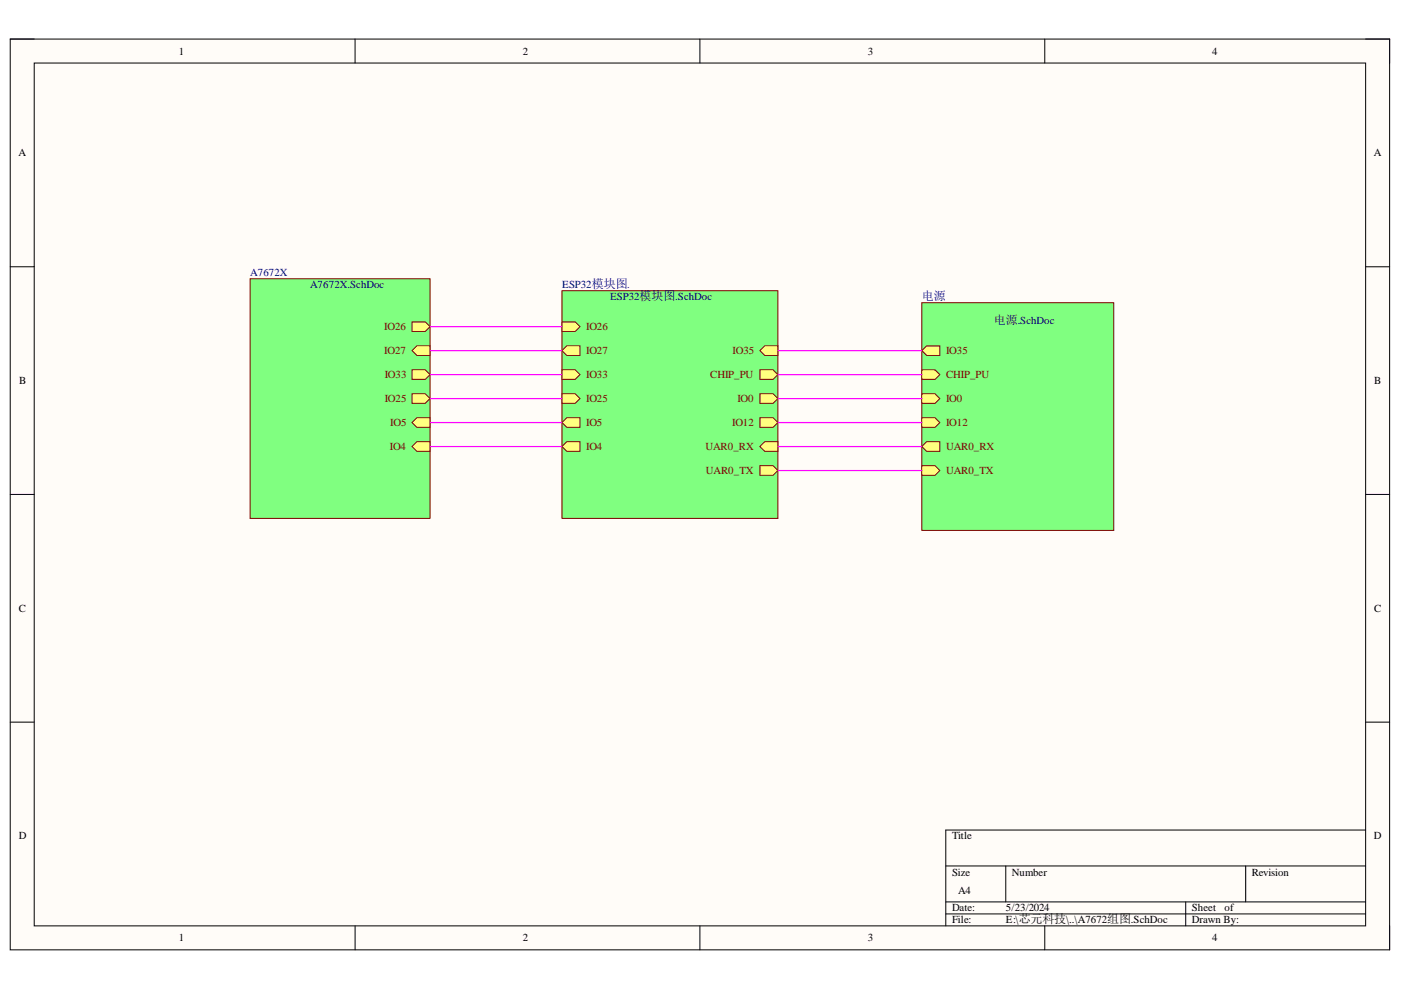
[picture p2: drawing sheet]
<svg xmlns="http://www.w3.org/2000/svg" width="297mm" height="210mm" viewBox="0 0 297 210" stroke-linecap="round" stroke-linejoin="round" font-family="sans-serif">
<path d="M2.2 8.3h292.4v193.1h-292.4z" fill-rule="evenodd" fill="#fffcf8"/>
<path d="M2.2 8.3h292.4v193.1h-292.4z" fill="none" stroke="#000" stroke-width=".21"/>
<path d="M7.3 13.4h282.2v182.9h-282.2z" fill-rule="evenodd" fill="#fffcf8"/>
<g fill="none" stroke="#000" stroke-width=".21">
<path d="M2.2 8.3h5.1M7.3 13.4h282.2v182.9h-282.2zM75.3 8.3v5.1M148.4 8.3v5.1M221.5 8.3v5.1M289.5 8.3h5.1v5.1M2.2 56.6h5.1M289.5 56.6h5.1M2.2 104.8h5.1M289.5 104.8h5.1M2.2 153.1h5.1M289.5 153.1h5.1"/>
<path d="M289.5 176h-89v20.3M75.3 196.3v5.1M148.4 196.3v5.1M200.5 183.6h89M200.5 191.2h89M200.5 193.8h89M213.2 183.6v7.6M221.5 196.3v5.1M251.4 191.2v5.1M264.1 183.6v7.6M294.6 196.3v5.1"/>
</g>
<path d="M119.2 61.6h45.7v48.3h-45.7z" fill-rule="evenodd" fill="#80ff80"/>
<path d="M119.2 61.6h45.7v48.3h-45.7z" fill="none" stroke="#800000" stroke-width=".21"/>
<path d="M119.2 83.5h2.7l1.1 1-1.1 1h-2.7z" fill-rule="evenodd" fill="#ffff80"/>
<path d="M119.2 83.5h2.7l1.1 1-1.1 1h-2.7z" fill="none" stroke="#800000" stroke-width=".21"/>
<path d="M119.2 78.4h2.7l1.1 1-1.1 1h-2.7z" fill-rule="evenodd" fill="#ffff80"/>
<path d="M119.2 78.4h2.7l1.1 1-1.1 1h-2.7z" fill="none" stroke="#800000" stroke-width=".21"/>
<path d="M119.2 74.3l1-1h2.8v2.1h-2.8z" fill-rule="evenodd" fill="#ffff80"/>
<path d="M119.2 74.3l1-1h2.8v2.1h-2.8z" fill="none" stroke="#800000" stroke-width=".21"/>
<path d="M119.2 68.2h2.7l1.1 1.1-1.1 1h-2.7z" fill-rule="evenodd" fill="#ffff80"/>
<path d="M119.2 68.2h2.7l1.1 1.1-1.1 1h-2.7z" fill="none" stroke="#800000" stroke-width=".21"/>
<path d="M120.2 93.7h2.8v2h-2.8l-1-1z" fill-rule="evenodd" fill="#ffff80"/>
<path d="M120.2 93.7h2.8v2h-2.8l-1-1z" fill="none" stroke="#800000" stroke-width=".21"/>
<path d="M120.2 88.6h2.8v2h-2.8l-1-1z" fill-rule="evenodd" fill="#ffff80"/>
<path d="M120.2 88.6h2.8v2h-2.8l-1-1z" fill="none" stroke="#800000" stroke-width=".21"/>
<path d="M161.1 74.3l1-1h2.8v2.1h-2.8z" fill-rule="evenodd" fill="#ffff80"/>
<path d="M161.1 74.3l1-1h2.8v2.1h-2.8z" fill="none" stroke="#800000" stroke-width=".21"/>
<path d="M161.1 78.4h2.8l1 1-1 1h-2.8z" fill-rule="evenodd" fill="#ffff80"/>
<path d="M161.1 78.4h2.8l1 1-1 1h-2.8z" fill="none" stroke="#800000" stroke-width=".21"/>
<path d="M161.1 83.5h2.8l1 1-1 1h-2.8z" fill-rule="evenodd" fill="#ffff80"/>
<path d="M161.1 83.5h2.8l1 1-1 1h-2.8z" fill="none" stroke="#800000" stroke-width=".21"/>
<path d="M161.1 88.6h2.8l1 1-1 1h-2.8z" fill-rule="evenodd" fill="#ffff80"/>
<path d="M161.1 88.6h2.8l1 1-1 1h-2.8z" fill="none" stroke="#800000" stroke-width=".21"/>
<path d="M161.1 94.7l1-1h2.8v2h-2.8z" fill-rule="evenodd" fill="#ffff80"/>
<path d="M161.1 94.7l1-1h2.8v2h-2.8z" fill="none" stroke="#800000" stroke-width=".21"/>
<path d="M161.1 98.7h2.8l1 1.1-1 1h-2.8z" fill-rule="evenodd" fill="#ffff80"/>
<path d="M161.1 98.7h2.8l1 1.1-1 1h-2.8z" fill="none" stroke="#800000" stroke-width=".21"/>
<path d="M53 59.1h38.2v50.8h-38.2z" fill-rule="evenodd" fill="#80ff80"/>
<path d="M53 59.1h38.2v50.8h-38.2z" fill="none" stroke="#800000" stroke-width=".21"/>
<path d="M87.4 68.2h2.8l1 1.1-1 1h-2.8z" fill-rule="evenodd" fill="#ffff80"/>
<path d="M87.4 68.2h2.8l1 1.1-1 1h-2.8z" fill="none" stroke="#800000" stroke-width=".21"/>
<path d="M87.4 83.5h2.8l1 1-1 1h-2.8z" fill-rule="evenodd" fill="#ffff80"/>
<path d="M87.4 83.5h2.8l1 1-1 1h-2.8z" fill="none" stroke="#800000" stroke-width=".21"/>
<path d="M87.4 78.4h2.8l1 1-1 1h-2.8z" fill-rule="evenodd" fill="#ffff80"/>
<path d="M87.4 78.4h2.8l1 1-1 1h-2.8z" fill="none" stroke="#800000" stroke-width=".21"/>
<path d="M87.4 74.3l1-1h2.8v2.1h-2.8z" fill-rule="evenodd" fill="#ffff80"/>
<path d="M87.4 74.3l1-1h2.8v2.1h-2.8z" fill="none" stroke="#800000" stroke-width=".21"/>
<path d="M88.4 88.6h2.8v2h-2.8l-1-1z" fill-rule="evenodd" fill="#ffff80"/>
<path d="M88.4 88.6h2.8v2h-2.8l-1-1z" fill="none" stroke="#800000" stroke-width=".21"/>
<path d="M88.4 93.7h2.8v2h-2.8l-1-1z" fill-rule="evenodd" fill="#ffff80"/>
<path d="M88.4 93.7h2.8v2h-2.8l-1-1z" fill="none" stroke="#800000" stroke-width=".21"/>
<path d="M195.4 64.2h40.7v48.3h-40.7z" fill-rule="evenodd" fill="#80ff80"/>
<path d="M195.4 64.2h40.7v48.3h-40.7z" fill="none" stroke="#800000" stroke-width=".21"/>
<path d="M195.4 74.3l1.1-1h2.8v2.1h-2.8z" fill-rule="evenodd" fill="#ffff80"/>
<path d="M195.4 74.3l1.1-1h2.8v2.1h-2.8z" fill="none" stroke="#800000" stroke-width=".21"/>
<path d="M195.4 78.4h2.8l1.1 1-1.1 1h-2.8z" fill-rule="evenodd" fill="#ffff80"/>
<path d="M195.4 78.4h2.8l1.1 1-1.1 1h-2.8z" fill="none" stroke="#800000" stroke-width=".21"/>
<path d="M195.4 83.5h2.8l1.1 1-1.1 1h-2.8z" fill-rule="evenodd" fill="#ffff80"/>
<path d="M195.4 83.5h2.8l1.1 1-1.1 1h-2.8z" fill="none" stroke="#800000" stroke-width=".21"/>
<path d="M195.4 88.6h2.8l1.1 1-1.1 1h-2.8z" fill-rule="evenodd" fill="#ffff80"/>
<path d="M195.4 88.6h2.8l1.1 1-1.1 1h-2.8z" fill="none" stroke="#800000" stroke-width=".21"/>
<path d="M196.5 93.7h2.8v2h-2.8l-1.1-1z" fill-rule="evenodd" fill="#ffff80"/>
<path d="M196.5 93.7h2.8v2h-2.8l-1.1-1z" fill="none" stroke="#800000" stroke-width=".21"/>
<path d="M195.4 98.7h2.8l1.1 1.1-1.1 1h-2.8z" fill-rule="evenodd" fill="#ffff80"/>
<path d="M195.4 98.7h2.8l1.1 1.1-1.1 1h-2.8z" fill="none" stroke="#800000" stroke-width=".21"/>
<path d="M91.2 69.3h28M91.2 74.3h28M91.2 79.4h28M164.9 74.3h30.5M164.9 79.4h30.5M91.2 84.5h28M91.2 89.6h28M91.2 94.7h28M164.9 84.5h30.5M164.9 89.6h30.5M164.9 94.7h30.5M164.9 99.8h30.5" fill="none" stroke="#f0f" stroke-width=".25"/>
<g font-size="2.5" fill="#000080">
<text x="195.4" y="63.6">电源</text>
<text x="210.7" y="68.7">电源.SchDoc</text>
</g>
<g font-size="2.3">
<text x="37.9" y="11.6">1</text>
<text x="110.8" y="11.6">2</text>
<text x="184" y="11.6">3</text>
<text x="257" y="11.6">4</text>
<text x="3.9" y="33.1">A</text>
<text x="291.3" y="33.1">A</text>
<text x="4.1" y="81.4">B</text>
<text x="291.4" y="81.4">B</text>
<text x="4" y="129.7">C</text>
<text x="291.4" y="129.7">C</text>
<text x="4" y="178">D</text>
<text x="201.9" y="178">Title</text>
<text x="291.3" y="178">D</text>
<text x="201.9" y="185.6">Size</text>
<text x="214.6" y="185.6">Number</text>
<text x="265.4" y="185.6">Revision</text>
<text x="203.1" y="189.4">A4</text>
<text x="201.9" y="193.3">Date:</text>
<text x="201.9" y="195.8">File:</text>
<text x="213.3" y="193.3">5/23/2024</text>
<text x="213.3" y="195.8">E:\芯元科技\..\A7672组图.SchDoc</text>
<text x="252.7" y="193.3">Sheet</text>
<text x="252.7" y="195.8">Drawn By:</text>
<text x="259.7" y="193.3">of</text>
<text x="37.9" y="199.6">1</text>
<text x="110.8" y="199.6">2</text>
<text x="184" y="199.6">3</text>
<text x="257" y="199.6">4</text>
</g>
<g font-size="2.3" fill="#000080">
<text x="53" y="58.6">A7672X</text>
<text x="65.7" y="61.1">A7672X.SchDoc</text>
<text x="119.2" y="61">ESP32模块图.</text>
<text x="129.4" y="63.6">ESP32模块图.SchDoc</text>
</g>
<g font-size="2.3" fill="#800000">
<text x="81.5" y="70">IO26</text>
<text x="124.3" y="70">IO26</text>
<text x="81.5" y="75.1">IO27</text>
<text x="124.3" y="75.1">IO27</text>
<text x="155.3" y="75.1">IO35</text>
<text x="200.6" y="75.1">IO35</text>
<text x="81.6" y="80.1">IO33</text>
<text x="124.3" y="80.1">IO33</text>
<text x="150.6" y="80.1">CHIP_PU</text>
<text x="200.6" y="80.1">CHIP_PU</text>
<text x="81.6" y="85.2">IO25</text>
<text x="124.3" y="85.2">IO25</text>
<text x="156.3" y="85.2">IO0</text>
<text x="200.6" y="85.2">IO0</text>
<text x="82.7" y="95.4">IO4</text>
<text x="82.7" y="90.3">IO5</text>
<text x="124.3" y="95.4">IO4</text>
<text x="124.3" y="90.3">IO5</text>
<text x="149.6" y="95.4">UAR0_RX</text>
<text x="155.2" y="90.3">IO12</text>
<text x="200.6" y="90.3">IO12</text>
<text x="200.6" y="95.4">UAR0_RX</text>
<text x="149.7" y="100.5">UAR0_TX</text>
<text x="200.6" y="100.5">UAR0_TX</text>
</g>
</svg>
